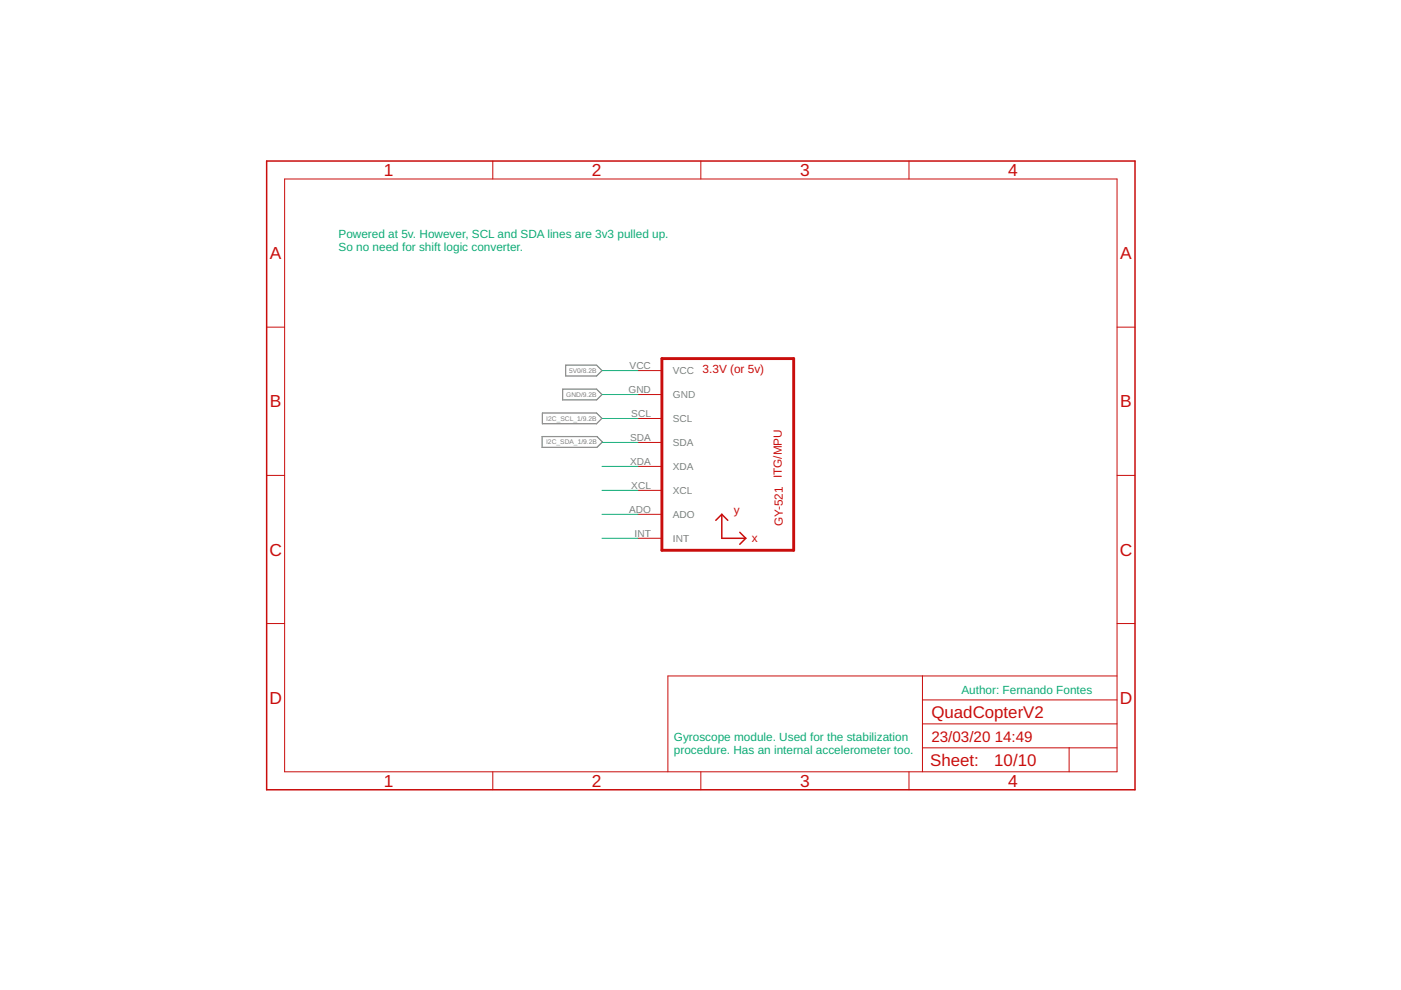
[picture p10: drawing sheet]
<svg xmlns="http://www.w3.org/2000/svg" width="297mm" height="210mm" viewBox="0 0 297 210" stroke-linecap="round" stroke-linejoin="round" font-family="sans-serif">
<path d="M119.9 77.4h6.6l1.1 1.2-1.1 1.1h-6.6zM114.9 92.6h11.7l1.1 1.1-1.1 1.1h-11.7zM115 87.6h11.5l1.1 1.1-1.1 1.2h-11.5zM119.3 82.5h7.2l1.1 1.2-1.1 1.1h-7.2z" fill="none" stroke="#808080" stroke-width=".25"/>
<path d="M140.3 76h28v40.7h-28z" fill="none" stroke="#c90d0c" stroke-width=".61"/>
<g fill="none" stroke="#c90d0c" stroke-width=".21">
<path d="M60.3 38h176.5v125.6h-176.5zM104.5 34.1v3.9M148.6 34.1v3.9M192.7 34.1v3.9M56.5 69.4h3.8M135.3 78.6h5M236.8 69.4h3.8M135.3 83.7h5M135.3 88.7h5M135.3 93.8h5M135.3 98.9h5M56.5 100.8h3.8"/>
<path d="M135.3 104h5M135.3 109.1h5M135.3 114.1h5M236.8 100.8h3.8M56.5 132.2h3.8M236.8 132.2h3.8M195.6 158.6h41.2M195.6 143.3v20.3M195.6 153.5h41.2M195.6 148.4h41.2M226.7 158.6v5M236.8 143.3h-95.2v20.3"/>
<path d="M104.5 163.6v3.8M148.6 163.6v3.8M192.7 163.6v3.8"/>
</g>
<path d="M56.5 34.1h184.1v133.3h-184.1zM153 109.1v5h5.1M153 109.1l1.3 1.2M153 109.1l-1.2 1.2M156.8 112.9l1.3 1.2M158.1 114.1l-1.3 1.3" fill="none" stroke="#c90d0c" stroke-width=".32"/>
<path d="M127.6 78.6h7.7M127.6 83.7h7.7M127.6 88.7h7.7M127.6 93.8h7.7M127.6 98.9h7.7M127.6 104h7.7M127.6 109.1h7.7M127.6 114.1h7.7" fill="none" stroke="#0dab76" stroke-width=".21"/>
<g font-size="3.7" fill="#c90d0c">
<text x="81.4" y="37.3">1</text>
<text x="125.5" y="37.3">2</text>
<text x="169.6" y="37.3">3</text>
<text x="213.8" y="37.3">4</text>
<text x="57.2" y="55">A</text>
<text x="237.5" y="55">A</text>
<text x="57.2" y="86.4">B</text>
<text x="237.5" y="86.4">B</text>
<text x="57.1" y="117.8">C</text>
<text x="237.4" y="117.8">C</text>
<text x="57.1" y="149.2">D</text>
<text x="237.4" y="149.2">D</text>
<text x="81.4" y="166.8">1</text>
<text x="125.5" y="166.8">2</text>
<text x="169.6" y="166.8">3</text>
<text x="213.8" y="166.8">4</text>
</g>
<g font-size="3.6" fill="#c90d0c">
<text x="197.5" y="152.2">QuadCopterV2</text>
<text x="197.2" y="162.5">Sheet:</text>
<text x="210.8" y="162.4">10/10</text>
</g>
<g font-size="3.2" fill="#c90d0c">
<text x="197.5" y="157.3">23/03/20</text>
<text x="210.9" y="157.3">14:49</text>
</g>
<g font-size="2.5" fill="#0dab76">
<text x="71.8" y="50.5">Powered at 5v. However, SCL and SDA lines are 3v3 pulled up.</text>
<text x="71.8" y="53.2">So no need for shift logic converter.</text>
<text x="203.8" y="147.1">Author: Fernando Fontes</text>
<text x="142.9" y="157.2">Gyroscope module. Used for the stabilization</text>
<text x="142.9" y="159.8">procedure. Has an internal accelerometer too.</text>
</g>
<g font-size="2.5" fill="#c90d0c">
<text x="149" y="79.1">3.3V (or 5v)</text>
<text x="165.7" y="101.4" transform="rotate(-90 165.7 101.4)">ITG/MPU</text>
<text x="155.6" y="109">y</text>
<text x="166" y="111.6" transform="rotate(-90 166 111.6)">GY-521</text>
<text x="159.4" y="114.9">x</text>
</g>
<g font-size="2.1" fill="#808080">
<text x="133.3" y="83.3">GND</text>
<text x="133.5" y="78.2">VCC</text>
<text x="142.7" y="79.3">VCC</text>
<text x="133.9" y="88.4">SCL</text>
<text x="142.7" y="84.4">GND</text>
<text x="142.7" y="89.5">SCL</text>
<text x="133.6" y="93.5">SDA</text>
<text x="142.7" y="94.6">SDA</text>
<text x="133.6" y="98.5">XDA</text>
<text x="142.7" y="99.7">XDA</text>
<text x="133.9" y="103.6">XCL</text>
<text x="142.7" y="104.7">XCL</text>
<text x="133.4" y="108.7">ADO</text>
<text x="134.6" y="113.8">INT</text>
<text x="142.7" y="109.8">ADO</text>
<text x="142.7" y="114.9">INT</text>
</g>
<g font-size="1.4" fill="#808080">
<text x="120.7" y="79.1">5V0/8.2B</text>
<text x="115.8" y="89.2">I2C_SCL_1/9.2B</text>
<text x="120" y="84.2">GND/9.2B</text>
<text x="115.8" y="94.2">I2C_SDA_1/9.2B</text>
</g>
</svg>
